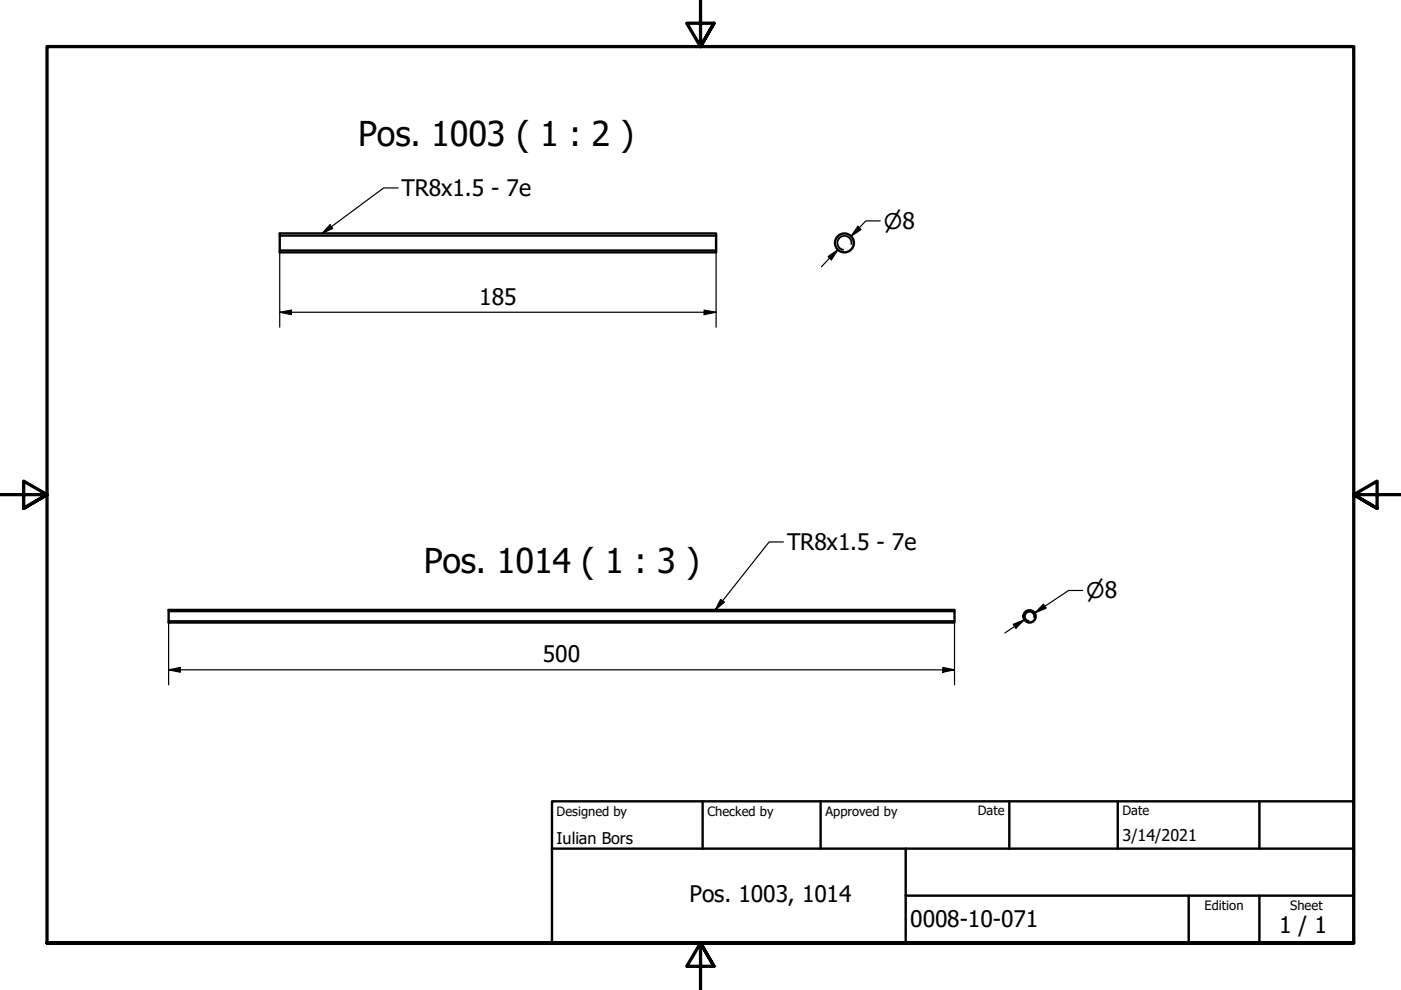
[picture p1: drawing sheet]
<svg xmlns="http://www.w3.org/2000/svg" width="297mm" height="210mm" viewBox="0 0 297 210" stroke-linecap="round" stroke-linejoin="round" font-family="sans-serif">
<!-- layer: Visible (ISO) -->
<g fill="none" stroke="#000" stroke-width=".51">
<path d="M59.3 49.5h92.5v4h-92.5zM35.8 129.3h166.6v2.7h-166.6z"/>
<circle cx="179" cy="51.5" r="2"/>
<circle cx="218.3" cy="130.7" r="1.3"/>
</g>
<!-- layer: Visible Narrow (ISO) -->
<path d="M59.3 53.1h92.5M59.3 50h92.5M180.5 51.8a1.49 1.49 0 0 0-1.2-1.8 1.49 1.49 0 0 0-1.7 1.2 1.49 1.49 0 0 0 1.2 1.8M35.8 131.7h166.6M35.8 129.6h166.6M219.3 130.9a.98 .98 0 0 0-.8-1.2 .98 .98 0 0 0-1.2 .8 .98 .98 0 0 0 .8 1.2" fill="none" stroke="#000" stroke-width=".38"/>
<!-- layer: Border (ISO) -->
<path d="M148.5 -.1v10l-2.9-5h5.8l-2.9 5 2.9-5M0 104.9h10l-5-2.9v5.8l5-2.9-5 2.9M297 104.9h-10l5-2.9v5.8l-5-2.9 5 2.9M10 199.9v-190h277v190h-277h277M151.4 204.9l-2.9-5 2.9 5h-5.8l2.9-5v10" fill="none" stroke="#000" stroke-width=".7"/>
<!-- layer: Title (ISO) -->
<path d="M117 169.9h170v30h-170zM117 179.9h170M149 169.9v10M174 169.9v10M192 179.9v20M214 169.9v10M237 169.9v10M267 169.9v10M192 189.9h95M252 189.9v10M267 189.9v10" fill="none" stroke="#000" stroke-width=".51"/>
<!-- layer: Dimension (ISO) -->
<g fill="none" stroke="#000" stroke-width=".25">
<path d="M59.3 53.5v15.9M151.8 53.5v15.9M175.6 54.4l2.1-1.5-1.4 2.2zM177.7 52.9l-3.5 3.7M181.9 48l.7 .7-2.1 1.4zM186.6 46.8h-3l-3.1 3.3 1.7-1.8M59.3 66.2l2.5-.4v.9zM59.3 66.2h92.5M149.3 65.8l2.5 .4-2.5 .5zM35.8 132v13.2M202.4 132v13.2M214.8 132.4l2.4-1-1.8 1.8z"/>
<path d="M217.2 131.4l-4.2 2.8M221.2 128.1l.6 .8-2.4 1.1zM229.6 125.2h-3l-7.2 4.8 2.1-1.4M35.8 142l2.4-.5v1zM35.8 142h166.6M199.9 141.5l2.5 .5-2.5 .5z"/>
</g>
<g fill="#000">
<path d="M175.6 54.4l2.1-1.5-1.4 2.2z" fill-rule="evenodd"/>
<path d="M181.9 48l.7 .7-2.1 1.4z" fill-rule="evenodd"/>
<path d="M59.3 66.2l2.5-.4v.9z" fill-rule="evenodd"/>
<path d="M149.3 65.8l2.5 .4-2.5 .5z" fill-rule="evenodd"/>
<path d="M214.8 132.4l2.4-1-1.8 1.8z" fill-rule="evenodd"/>
<path d="M221.2 128.1l.6 .8-2.4 1.1z" fill-rule="evenodd"/>
<path d="M35.8 142l2.4-.5v1z" fill-rule="evenodd"/>
<path d="M199.9 141.5l2.5 .5-2.5 .5z" fill-rule="evenodd"/>
</g>
<!-- layer: Symbol (ISO) -->
<path d="M84.4 39.8h-3.1l-13 9.7M70 47.7l.5 .7-2.2 1.1zM166.1 114.9h-3l-11.5 14.4M152.8 127.1l.8 .6-2 1.6z" fill="none" stroke="#000" stroke-width=".25"/>
<g fill="#000">
<path d="M70 47.7l.5 .7-2.2 1.1z" fill-rule="evenodd"/>
<path d="M152.8 127.1l.8 .6-2 1.6z" fill-rule="evenodd"/>
</g>
<g font-size="7.2">
<text x="75.9" y="31">Pos. 1003 ( 1 : 2 )</text>
<text x="89.9" y="121.4">Pos. 1014 ( 1 : 3 )</text>
</g>
<g font-size="4.8">
<text x="85.2" y="41.6">TR8x1.5 - 7e</text>
<text x="101.6" y="64.6">185</text>
<text x="166.9" y="116.6">TR8x1.5 - 7e</text>
<text x="115.1" y="140.4">500</text>
<text x="146.2" y="191.3">Pos. 1003, 1014</text>
<text x="193" y="196.6">0008-10-071</text>
<text x="271.2" y="197.8">1 / 1</text>
</g>
<g font-size="4.6">
<text x="187.4" y="48.5">⌀8</text>
<text x="230.3" y="126.8">⌀8</text>
</g>
<g font-size="3.4">
<text x="118" y="178.9">Iulian Bors</text>
<text x="238" y="178.3">3/14/2021</text>
</g>
<g font-size="2.7">
<text x="118" y="173">Designed by</text>
<text x="150" y="173">Checked by</text>
<text x="175" y="173">Approved by</text>
<text x="207.3" y="172.9">Date</text>
<text x="238" y="172.9">Date</text>
<text x="255.4" y="193">Edition</text>
<text x="273.6" y="193">Sheet</text>
</g>
</svg>
